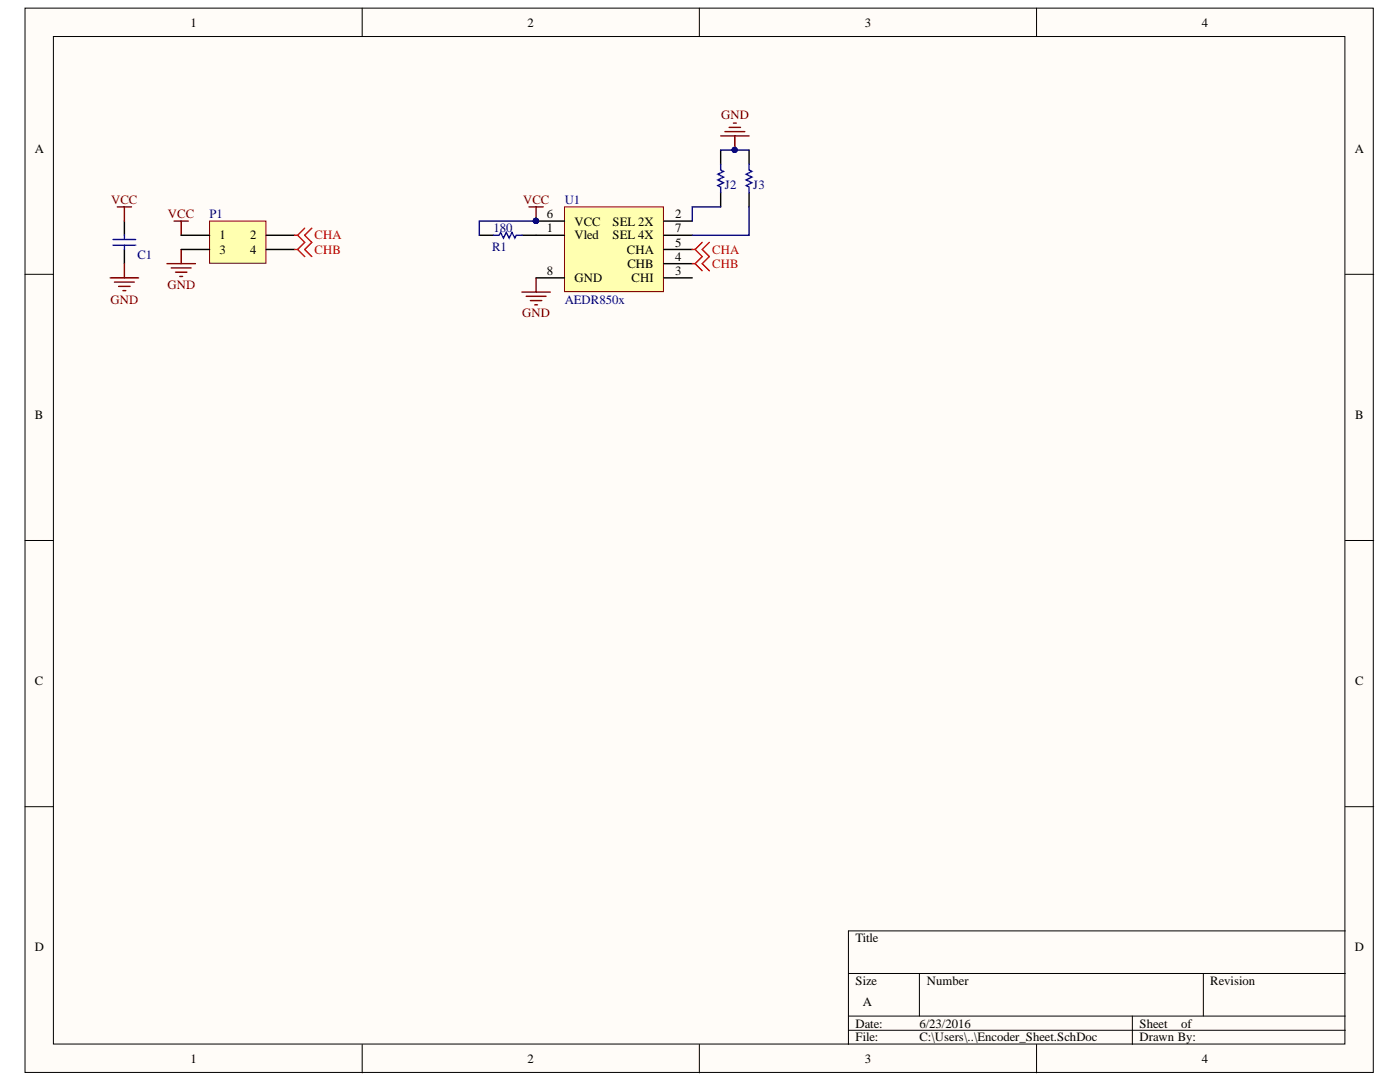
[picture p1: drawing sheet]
# Altium schematic sheet Encoder_Sheet.SchDoc
size A

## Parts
C1  ?F  [1608[0603]]  (value not drawn)
J2  *  [1005[0402]]  (value not drawn)
J3  *  [1005[0402]]  (value not drawn)
P1  Header 2X2  [HDR2X2]  (value not drawn)
R1  180  [1608[0603]]
U1  AEDR850x  [AEDR-850x]

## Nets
GND: C1.1 J2.2 J3.2 P1.3 U1.8(GND)
VCC: C1.2 P1.1 R1.1 U1.6(VCC)
CHA: P1.2 U1.5(CHA) ; off-sheet CHA
CHB: P1.4 U1.4(CHB) ; off-sheet CHB
NetJ2_1: J2.1 U1.2(SEL_2X)
NetJ3_1: J3.1 U1.7(SEL_4X)
NetR1_2: R1.2 U1.1(Vled)

Not connected (* = marked no-connect by the designer): U1 3(CHI)
